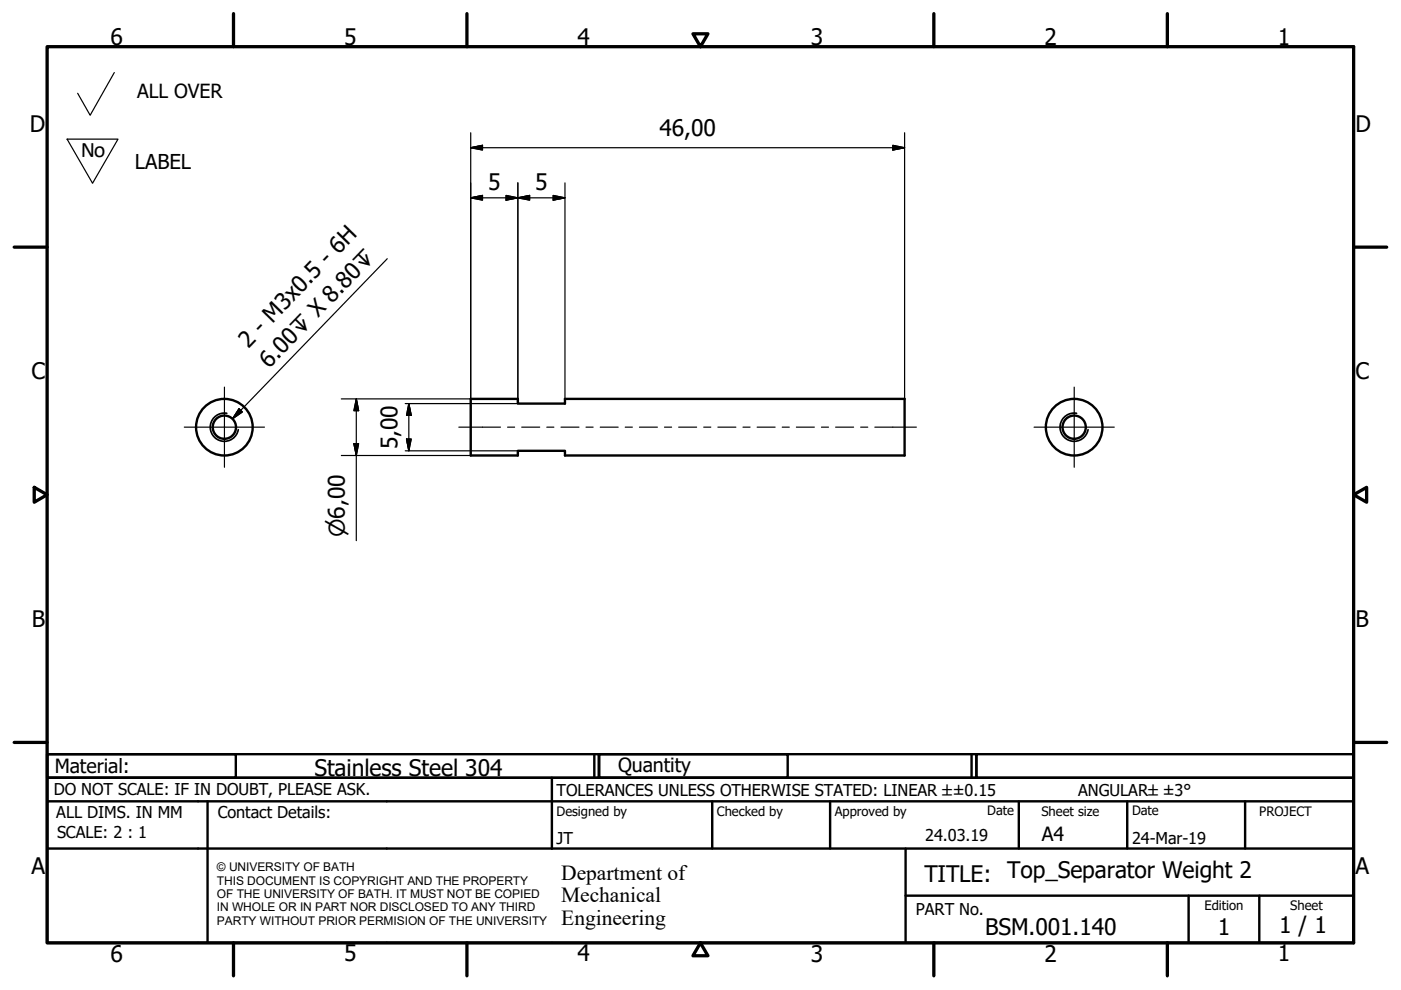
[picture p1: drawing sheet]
<svg xmlns="http://www.w3.org/2000/svg" width="297mm" height="210mm" viewBox="0 0 297 210" stroke-linecap="round" stroke-linejoin="round" font-family="sans-serif">
<!-- layer: Visible (ISO) -->
<g fill="none" stroke="#000" stroke-width=".51">
<path d="M99.8 84.6h10v1h10v-1h72v12h-72v-1h-10v1h-10z"/>
<circle cx="47.6" cy="90.6" r="6"/>
<circle cx="47.6" cy="90.6" r="2.47"/>
<circle cx="227.7" cy="90.6" r="6"/>
<circle cx="227.7" cy="90.6" r="2.47"/>
</g>
<!-- layer: Visible Narrow (ISO) -->
<path d="M48.1 87.6a3 3 0 0 0-3.5 2.5 3 3 0 0 0 2.5 3.4 3 3 0 0 0 3.4-2.4M228.3 87.6a3 3 0 0 0-3.5 2.5 3 3 0 0 0 2.4 3.4 3 3 0 0 0 3.5-2.4" fill="none" stroke="#000" stroke-width=".36"/>
<!-- layer: Border (ISO) -->
<g fill="none" stroke="#000" stroke-width=".7">
<path d="M10 9.9h277v190h-277zM49.5 2.9v7M99 2.9v7M146.9 7.2h3.2l-1.6 2.7zM198 2.9v7M247.5 2.9v7M3 52.4h7M287 52.4h7M7.3 103.3l2.7 1.6-2.7 1.6zM287 104.9l2.8-1.6v3.2zM3 157.4h7M287 157.4h7"/>
<path d="M49.5 199.9v7M99 199.9v7M148.5 199.9l1.6 2.7h-3.2zM198 199.9v7M247.5 199.9v7"/>
</g>
<!-- layer: Title (ISO) -->
<g fill="none" stroke="#000" stroke-width=".51">
<path d="M10 159.9h40v5h-40zM10 159.9h117v5h-117zM126 159.9v5M127 159.9h40v5h-40zM127 159.9h80v5h-80zM206 159.9v5M207 159.9h80v5h-80zM10 169.9v-5h277v5M10 169.9h277v30h-277zM10 179.9h277M44 169.9v30M117 164.9v15"/>
<path d="M151 169.9v10M176 169.9v10M192 179.9v20M216 169.9v10M239 169.9v10M264 169.9v10M192 189.9h95M252 189.9v10M267 189.9v10"/>
</g>
<!-- layer: Sketch Geometry (ISO) -->
<path d="M24.2 15.4l-5.1 9-2.6-4.6M14.2 29.5h10.8l-5.4 9.4z" fill="none" stroke="#000" stroke-width=".25"/>
<!-- layer: Centerline (ISO) -->
<g fill="none" stroke="#000" stroke-width=".25">
<path d="M97.3 90.6h8.8M107.6 90.6h1.5M110.6 90.6h3.8M115.9 90.6h1.5M118.9 90.6h3.8M124.2 90.6h1.6M127.3 90.6h3.8M132.6 90.6h1.5M135.6 90.6h3.8M140.9 90.6h1.5M143.9 90.6h3.8M149.2 90.6h1.5"/>
<path d="M152.2 90.6h3.8M157.5 90.6h1.5M160.5 90.6h3.8M165.8 90.6h1.5M168.8 90.6h3.9M174.2 90.6h1.5M177.2 90.6h3.8M182.5 90.6h1.5M185.5 90.6h8.8"/>
</g>
<!-- layer: Center Mark (ISO) -->
<path d="M39.1 90.6h17M47.6 82.1v17M219.2 90.6h17M227.8 82.1v17" fill="none" stroke="#000" stroke-width=".25"/>
<!-- layer: Dimension (ISO) -->
<g fill="none" stroke="#000" stroke-width=".25">
<path d="M99.8 31.3l2.5-.5v1zM99.8 31.3h92M99.8 28.1v56.5h-27.4M109.8 38.8v46.8h-23.9M119.8 38.8v46.8M189.3 30.8l2.5 .5-2.5 .5zM191.8 28.1v56.5M99.8 41.9l2.5-.5v1zM99.8 41.9h20M107.3 41.4l2.5 .5-2.5 .5zM109.8 41.9l2.5-.5v1zM117.3 41.4l2.5 .5-2.5 .5z"/>
<path d="M72.4 96.6h27.4M75 94.1h1l-.5 2.5zM75.5 84.6l.5 2.5h-1zM75.5 84.6v30M85.9 95.6h23.9M86.2 93.1h1l-.5 2.5zM86.7 85.6l.5 2.5h-1zM86.7 85.6v10"/>
</g>
<g fill="#000" stroke="#000" stroke-width=".25">
<path d="M99.8 31.3l2.5-.5zM99.8 31.3l2.5-.5v1zM189.3 31.8l2.5-.5zM189.3 30.8l2.5 .5-2.5 .5zM99.8 41.9l2.5-.5zM99.8 41.9l2.5-.5v1zM107.3 42.4l2.5-.5zM107.3 41.4l2.5 .5-2.5 .5zM109.8 41.9l2.5-.5zM109.8 41.9l2.5-.5v1zM117.3 42.4l2.5-.5zM117.3 41.4l2.5 .5-2.5 .5z"/>
<path d="M75 94.1l.5 2.5zM75 94.1h1l-.5 2.5zM75.5 84.6l.5 2.5zM75.5 84.6l.5 2.5h-1zM86.2 93.1l.5 2.5zM86.2 93.1h1l-.5 2.5zM86.7 85.6l.5 2.5zM86.7 85.6l.5 2.5h-1z"/>
</g>
<!-- layer: Symbol (ISO) -->
<path d="M82.1 54.9l-32.8 33.9M50.7 86.7l.7 .6-2.1 1.5z" fill="none" stroke="#000" stroke-width=".25"/>
<path d="M50.7 86.7l-1.4 2.1zM50.7 86.7l.7 .6-2.1 1.5z" fill="#000" stroke="#000" stroke-width=".25"/>
<g font-size="4.8">
<text x="23.4" y="9.5">6</text>
<text x="72.9" y="9.5">5</text>
<text x="122.4" y="9.5">4</text>
<text x="171.9" y="9.5">3</text>
<text x="221.4" y="9.5">2</text>
<text x="270.9" y="9.5">1</text>
<text x="6.3" y="27.9">D</text>
<text x="139.8" y="28.9">46,00</text>
<text x="287.4" y="27.9">D</text>
<text x="103.5" y="40.3">5</text>
<text x="113.5" y="40.3">5</text>
<text x="52.7" y="74" transform="rotate(-46 52.7 74)">2 - M3x0.5 - 6H</text>
<text x="6.7" y="80.4">C</text>
<text x="57.1" y="78.2" transform="rotate(-46 57.1 78.2)">6.00↧ X 8.80↧</text>
<text x="287.4" y="80.4">C</text>
<text x="84.3" y="95.2" transform="rotate(-90 84.3 95.2)">5,00</text>
<text x="6.8" y="132.9">B</text>
<text x="287.4" y="132.9">B</text>
<text x="66.7" y="164.5">Stainless Steel 304</text>
<text x="6.7" y="185.4">A</text>
<text x="287.4" y="185.4">A</text>
<text x="196" y="187">TITLE: Top_Separator Weight 2</text>
<text x="271.2" y="197.9">1 / 1</text>
<text x="23.4" y="203.9">6</text>
<text x="72.9" y="203.8">5</text>
<text x="122.4" y="203.8">4</text>
<text x="171.9" y="203.9">3</text>
<text x="208.9" y="198.2">BSM.001.140</text>
<text x="221.4" y="203.9">2</text>
<text x="258.2" y="198.2">1</text>
<text x="270.9" y="203.8">1</text>
</g>
<text font-size="4.7" x="17.1" y="33.3">No</text>
<g font-size="4.6">
<text x="73.1" y="113.9" transform="rotate(-90 73.1 113.9)">⌀6,00</text>
<text x="119" y="186.5">Department of</text>
<text x="119" y="191.3">Mechanical</text>
<text x="119" y="196">Engineering</text>
</g>
<text font-size="4.3" x="28.6" y="35.7">LABEL</text>
<g font-size="4.1">
<text x="29.1" y="20.9">ALL OVER</text>
<text x="11.6" y="163.9">Material:</text>
<text x="131" y="163.7">Quantity</text>
<text x="220.9" y="178.4">A4</text>
</g>
<g font-size="3.5">
<text x="11.4" y="168.5">DO NOT SCALE: IF IN DOUBT, PLEASE ASK.</text>
<text x="11.9" y="173.5">ALL DIMS. IN MM</text>
<text x="46.2" y="173.5">Contact Details:</text>
<text x="118" y="168.8">TOLERANCES UNLESS OTHERWISE STATED: LINEAR ±±0.15</text>
<text x="228.6" y="168.8">ANGULAR±±3°</text>
<text x="12.1" y="177.6">SCALE: 2 : 1</text>
<text x="118" y="178.9">JT</text>
<text x="196.2" y="178.3">24.03.19</text>
<text x="240" y="178.9">24-Mar-19</text>
<text x="194.2" y="194.1">PART No.</text>
</g>
<g font-size="2.8">
<text x="118" y="173">Designed by</text>
<text x="152" y="173">Checked by</text>
<text x="177" y="173">Approved by</text>
<text x="209.3" y="172.9">Date</text>
<text x="220.8" y="173">Sheet size</text>
<text x="240" y="172.9">Date</text>
<text x="267" y="172.9">PROJECT</text>
<text x="255.4" y="193">Edition</text>
<text x="273.6" y="193">Sheet</text>
</g>
<g font-size="2.5">
<text x="46" y="184.7">© UNIVERSITY OF BATH</text>
<text x="46" y="187.6">THIS DOCUMENT IS COPYRIGHT AND THE PROPERTY</text>
<text x="46" y="190.4">OF THE UNIVERSITY OF BATH. IT MUST NOT BE COPIED</text>
<text x="46" y="193.2">IN WHOLE OR IN PART NOR DISCLOSED TO ANY THIRD</text>
<text x="46" y="196.1">PARTY WITHOUT PRIOR PERMISION OF THE UNIVERSITY</text>
</g>
</svg>
